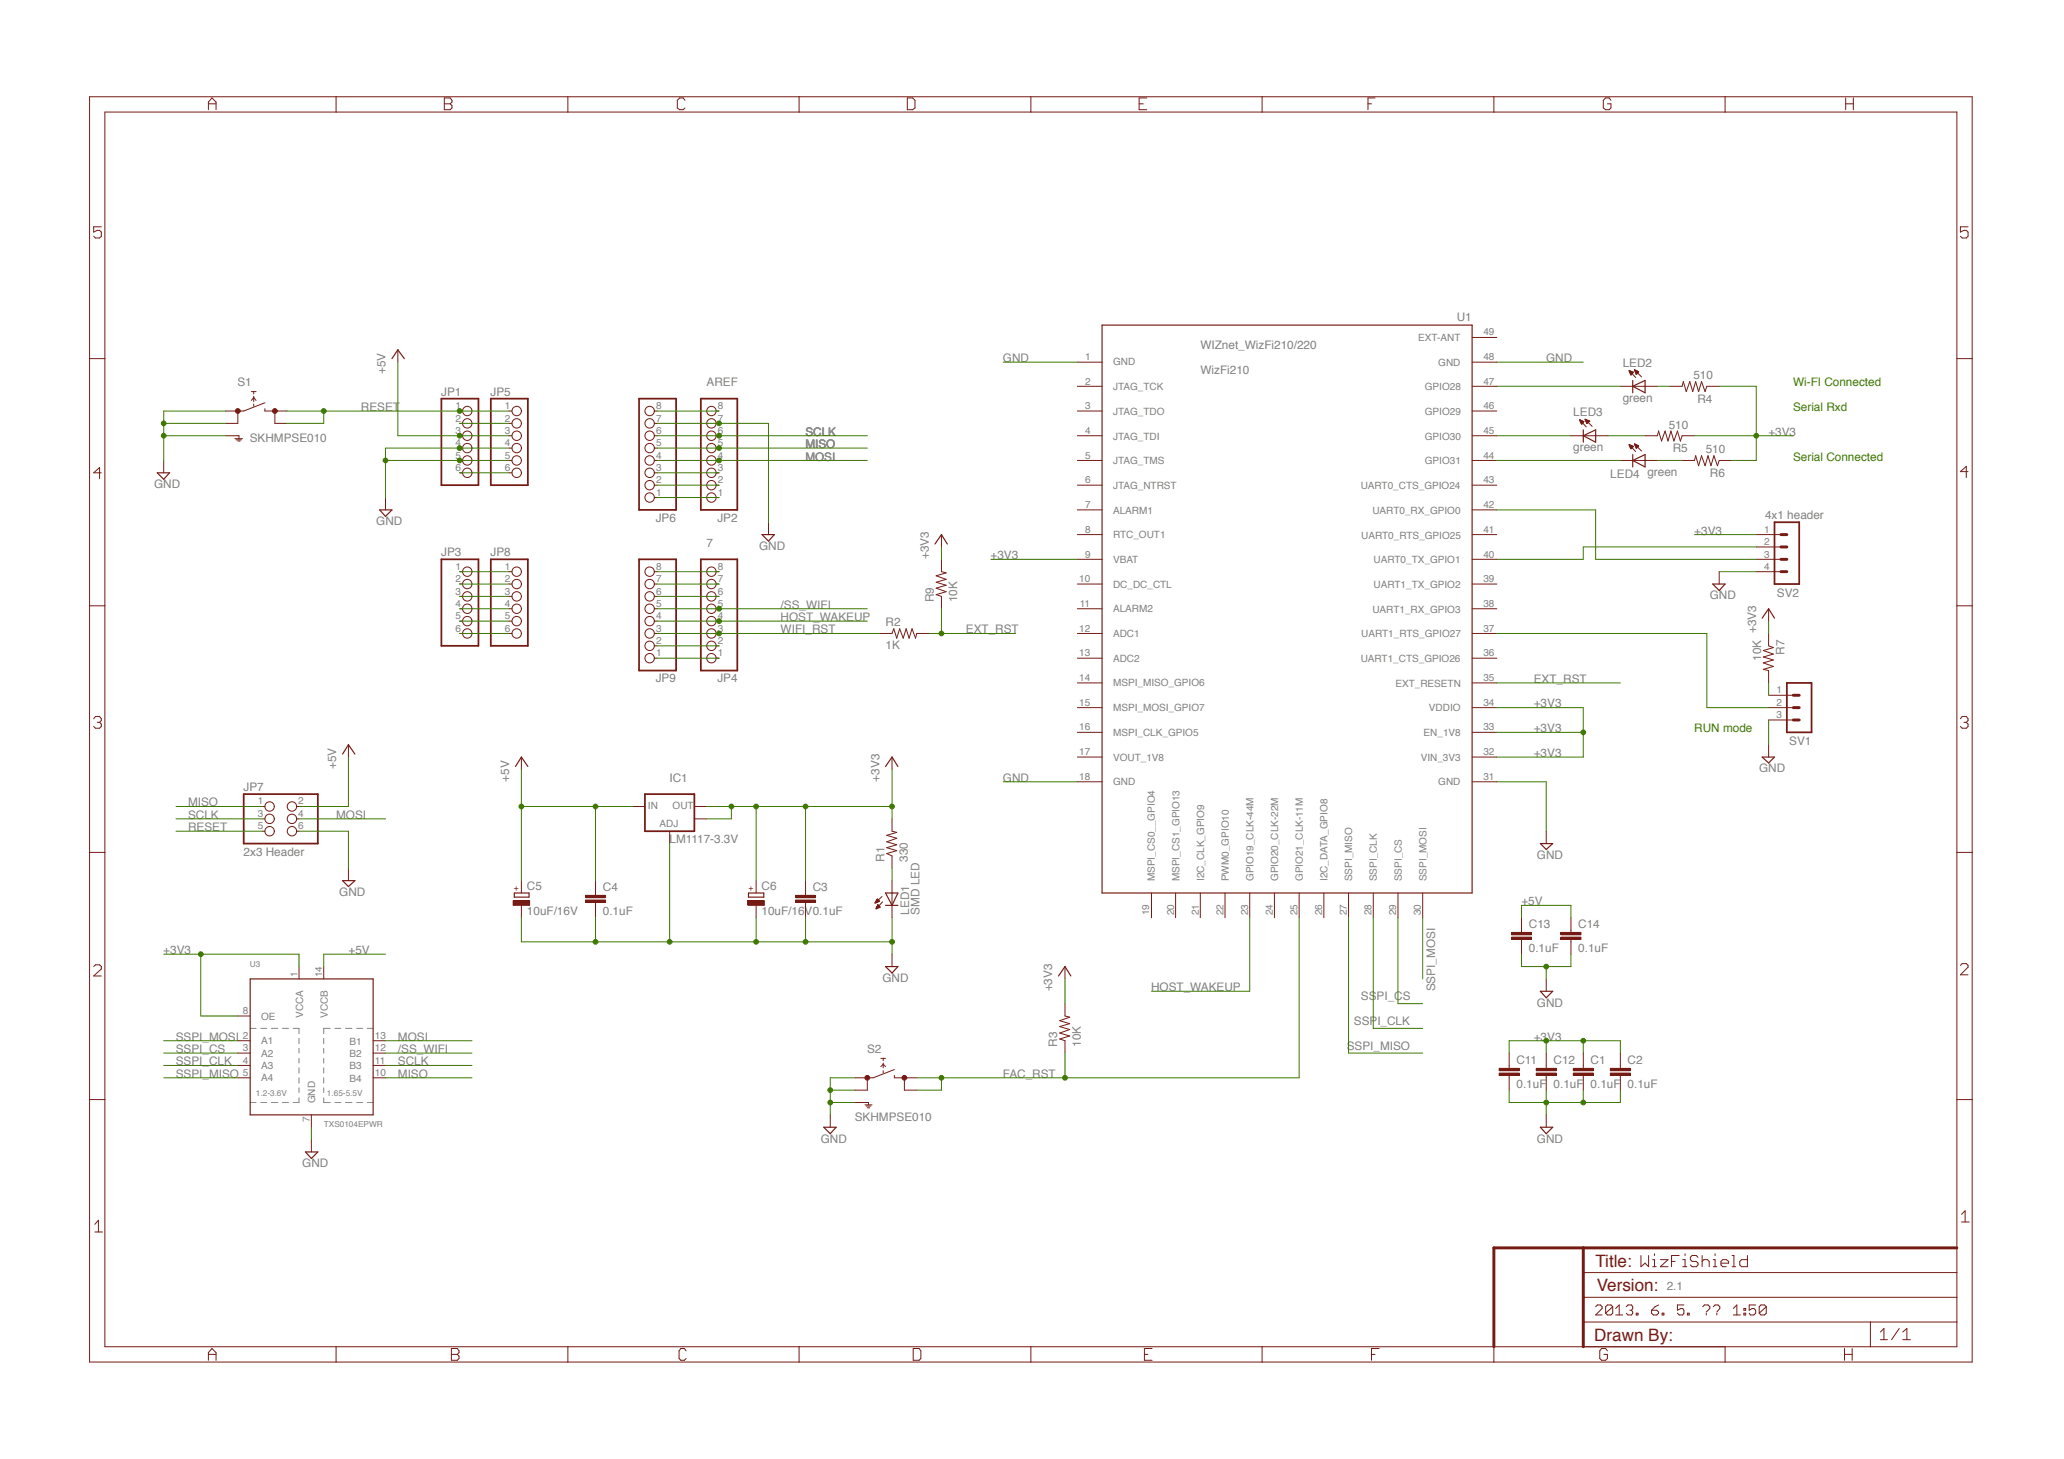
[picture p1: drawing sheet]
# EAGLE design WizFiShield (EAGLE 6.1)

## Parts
C1  0.1uF  C-EUC0603  [C0603]
C2  0.1uF  C-EUC0603  [C0603]
C3  0.1uF  C-EUC0603  [C0603]
C4  0.1uF  C-EUC0603  [C0603]
C5  10uF/16V  CPOL-EUCT3216  [CT3216]
C6  10uF/16V  CPOL-EUCT3216  [CT3216]
C11  0.1uF  C-EUC0603  [C0603]
C12  0.1uF  C-EUC0603  [C0603]
C13  0.1uF  C-EUC0603  [C0603]
C14  0.1uF  C-EUC0603  [C0603]
IC1  LM1117-3.3V  V_REG_LM1117SOT223  [SOT223]
JP1  PINHD-1X6  [1X06]
JP2  PINHD-1X8  [1X08]
JP3  PINHD-1X6  [1X06]
JP4  PINHD-1X8  [1X08]
JP5  PINHD-1X6  [1X06]
JP6  PINHD-1X8  [1X08]
JP7  2x3 Header  PINHD-2X3  [2X03]
JP8  PINHD-1X6  [1X06]
JP9  PINHD-1X8  [1X08]
LED1  SMD LED  LEDCHIP-LED0805  [CHIP-LED0805]
LED2  green  LEDCHIP-LED0805  [CHIP-LED0805]
LED3  green  LEDCHIP-LED0805  [CHIP-LED0805]
LED4  green  LEDCHIP-LED0805  [CHIP-LED0805]
R1  330  R-US_R0805  [R0805]
R2  1K  RESISTOR0603-RES  [0603-RES]
R3  10K  RESISTOR0603-RES  [0603-RES]
R4  510  RESISTOR0603-RES  [0603-RES]
R5  510  RESISTOR0603-RES  [0603-RES]
R6  510  RESISTOR0603-RES  [0603-RES]
R7  10K  RESISTOR0603-RES  [0603-RES]
R9  10K  RESISTOR0603-RES  [0603-RES]
S1  SKHMPSE010  [SKHMPXE010]
S2  SKHMPSE010  [SKHMPXE010]
SV1  MA03-1  [MA03-1]
SV2  4x1 header  MA04-1  [MA04-1]
U1  WizFi210  WIZFI210/220  [WIZFI210/220]
U3  TXS0104EPWR  TXB0104PWR  [TSSOP14]

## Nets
+3V3: C1.1 C2.1 C3.1 C6.+ C11.1 C12.1 IC1.2(OUT) IC1.4(OUT) R1.2 R3.2 R4.1 R5.1 R6.1 R7.1 R9.2 SV2.1 U1.9(VBAT) U1.32(VIN_3V3) U1.33(EN_1V8) U1.34(VDDIO) U3.1(VCCA) U3.8(OE)
+5V: C4.1 C5.+ C13.1 C14.1 IC1.3(IN) JP1.3 JP5.3 JP7.2 U3.14(VCCB)
/INT_WIZ: JP2.1 JP6.1
/RESET_WIZ: JP4.6 JP9.6
/SD_DET: JP4.8 JP9.8
/SS_SD: JP2.2 JP6.2
/SS_WIFI: JP4.5 JP9.5 U3.12(B2)
/SS_WIZ: JP2.3 JP6.3
EXT_RST: R2.2 R9.1 U1.35(EXT_RESETN)
FAC_RST: R3.1 S2.3(2.1) S2.4(2.2) U1.25(GPIO21_CLK-11M)
GND: C1.2 C2.2 C3.2 C4.2 C5.- C6.- C11.2 C12.2 C13.2 C14.2 IC1.1(ADJ) JP1.4 JP1.5 JP2.7 JP5.4 JP5.5 JP6.7 JP7.6 LED1.C S1.1(1.1) S1.2(1.2) S1.5(SH) S2.1(1.1) S2.2(1.2) S2.5(SH) SV1.3 SV2.4 U1.1(GND) U1.18(GND) U1.31(GND) U1.48(GND) U3.7(GND)
GPIO28: LED2.C U1.47(GPIO28)
GPIO30: LED3.C U1.45(GPIO30)
GPIO31: LED4.C U1.44(GPIO31)
HOST_WAKEUP: JP4.4 JP9.4 U1.23(GPIO19_CLK-44M)
MISO: JP2.5 JP6.5 JP7.1 U3.10(B4)
MOSI: JP2.4 JP6.4 JP7.4 U3.13(B1)
N$1: R7.2 SV1.1
N$2: JP3.1 JP8.1
N$3: JP3.2 JP8.2
N$4: JP3.3 JP8.3
N$5: SV1.2 U1.37(UART1_RTS_GPIO27)
N$6: JP3.4 JP8.4
N$8: JP3.5 JP8.5
N$9: JP3.6 JP8.6
N$10: JP2.8 JP6.8
N$11: JP4.2 JP9.2
N$12: JP4.1 JP9.1
N$13: JP1.6 JP5.6
N$14: JP1.2 JP5.2
N$15: LED1.A R1.1
N$50: LED2.A R4.2
N$51: LED3.A R5.2
N$53: LED4.A R6.2
PWDN: JP4.7 JP9.7
RESET: JP1.1 JP5.1 JP7.5 S1.3(2.1) S1.4(2.2)
SCLK: JP2.6 JP6.6 JP7.3 U3.11(B3)
SSPI_CLK: U1.28(SSPI_CLK) U3.4(A3)
SSPI_CS: U1.29(SSPI_CS) U3.3(A2)
SSPI_MISO: U1.27(SSPI_MISO) U3.5(A4)
SSPI_MOSI: U1.30(SSPI_MOSI) U3.2(A1)
UART0_RX: SV2.3 U1.42(UART0_RX_GPIO0)
UART0_TX: SV2.2 U1.40(UART0_TX_GPIO1)
WIFI_RST: JP4.3 JP9.3 R2.1
Unconnected: U1.2(JTAG_TCK) U1.3(JTAG_TDO) U1.4(JTAG_TDI) U1.5(JTAG_TMS) U1.6(JTAG_NTRST) U1.7(ALARM1) U1.8(RTC_OUT1) U1.10(DC_DC_CTL) U1.11(ALARM2) U1.12(ADC1) U1.13(ADC2) U1.14(MSPI_MISO_GPIO6) U1.15(MSPI_MOSI_GPIO7) U1.16(MSPI_CLK_GPIO5) U1.17(VOUT_1V8) U1.19(MSPI_CS0__GPIO4) U1.20(MSPI_CS1_GPIO13) U1.21(I2C_CLK_GPIO9) U1.22(PWM0_GPIO10) U1.24(GPIO20_CLK-22M) U1.26(I2C_DATA_GPIO8) U1.36(UART1_CTS_GPIO26) U1.38(UART1_RX_GPIO3) U1.39(UART1_TX_GPIO2) U1.41(UART0_RTS_GPIO25) U1.43(UART0_CTS_GPIO24) U1.46(GPIO29) U1.49(EXT-ANT)

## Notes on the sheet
- AREF | Wi-FI Connected
- Serial Rxd
- SCLK
- MISO
- MOSI | Serial Connected
- 7
- RUN mode
- 2.1

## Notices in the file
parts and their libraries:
SparkFun: Licensing: CC v3.0 Share-Alike You are welcome to use this library for commercial purposes.
